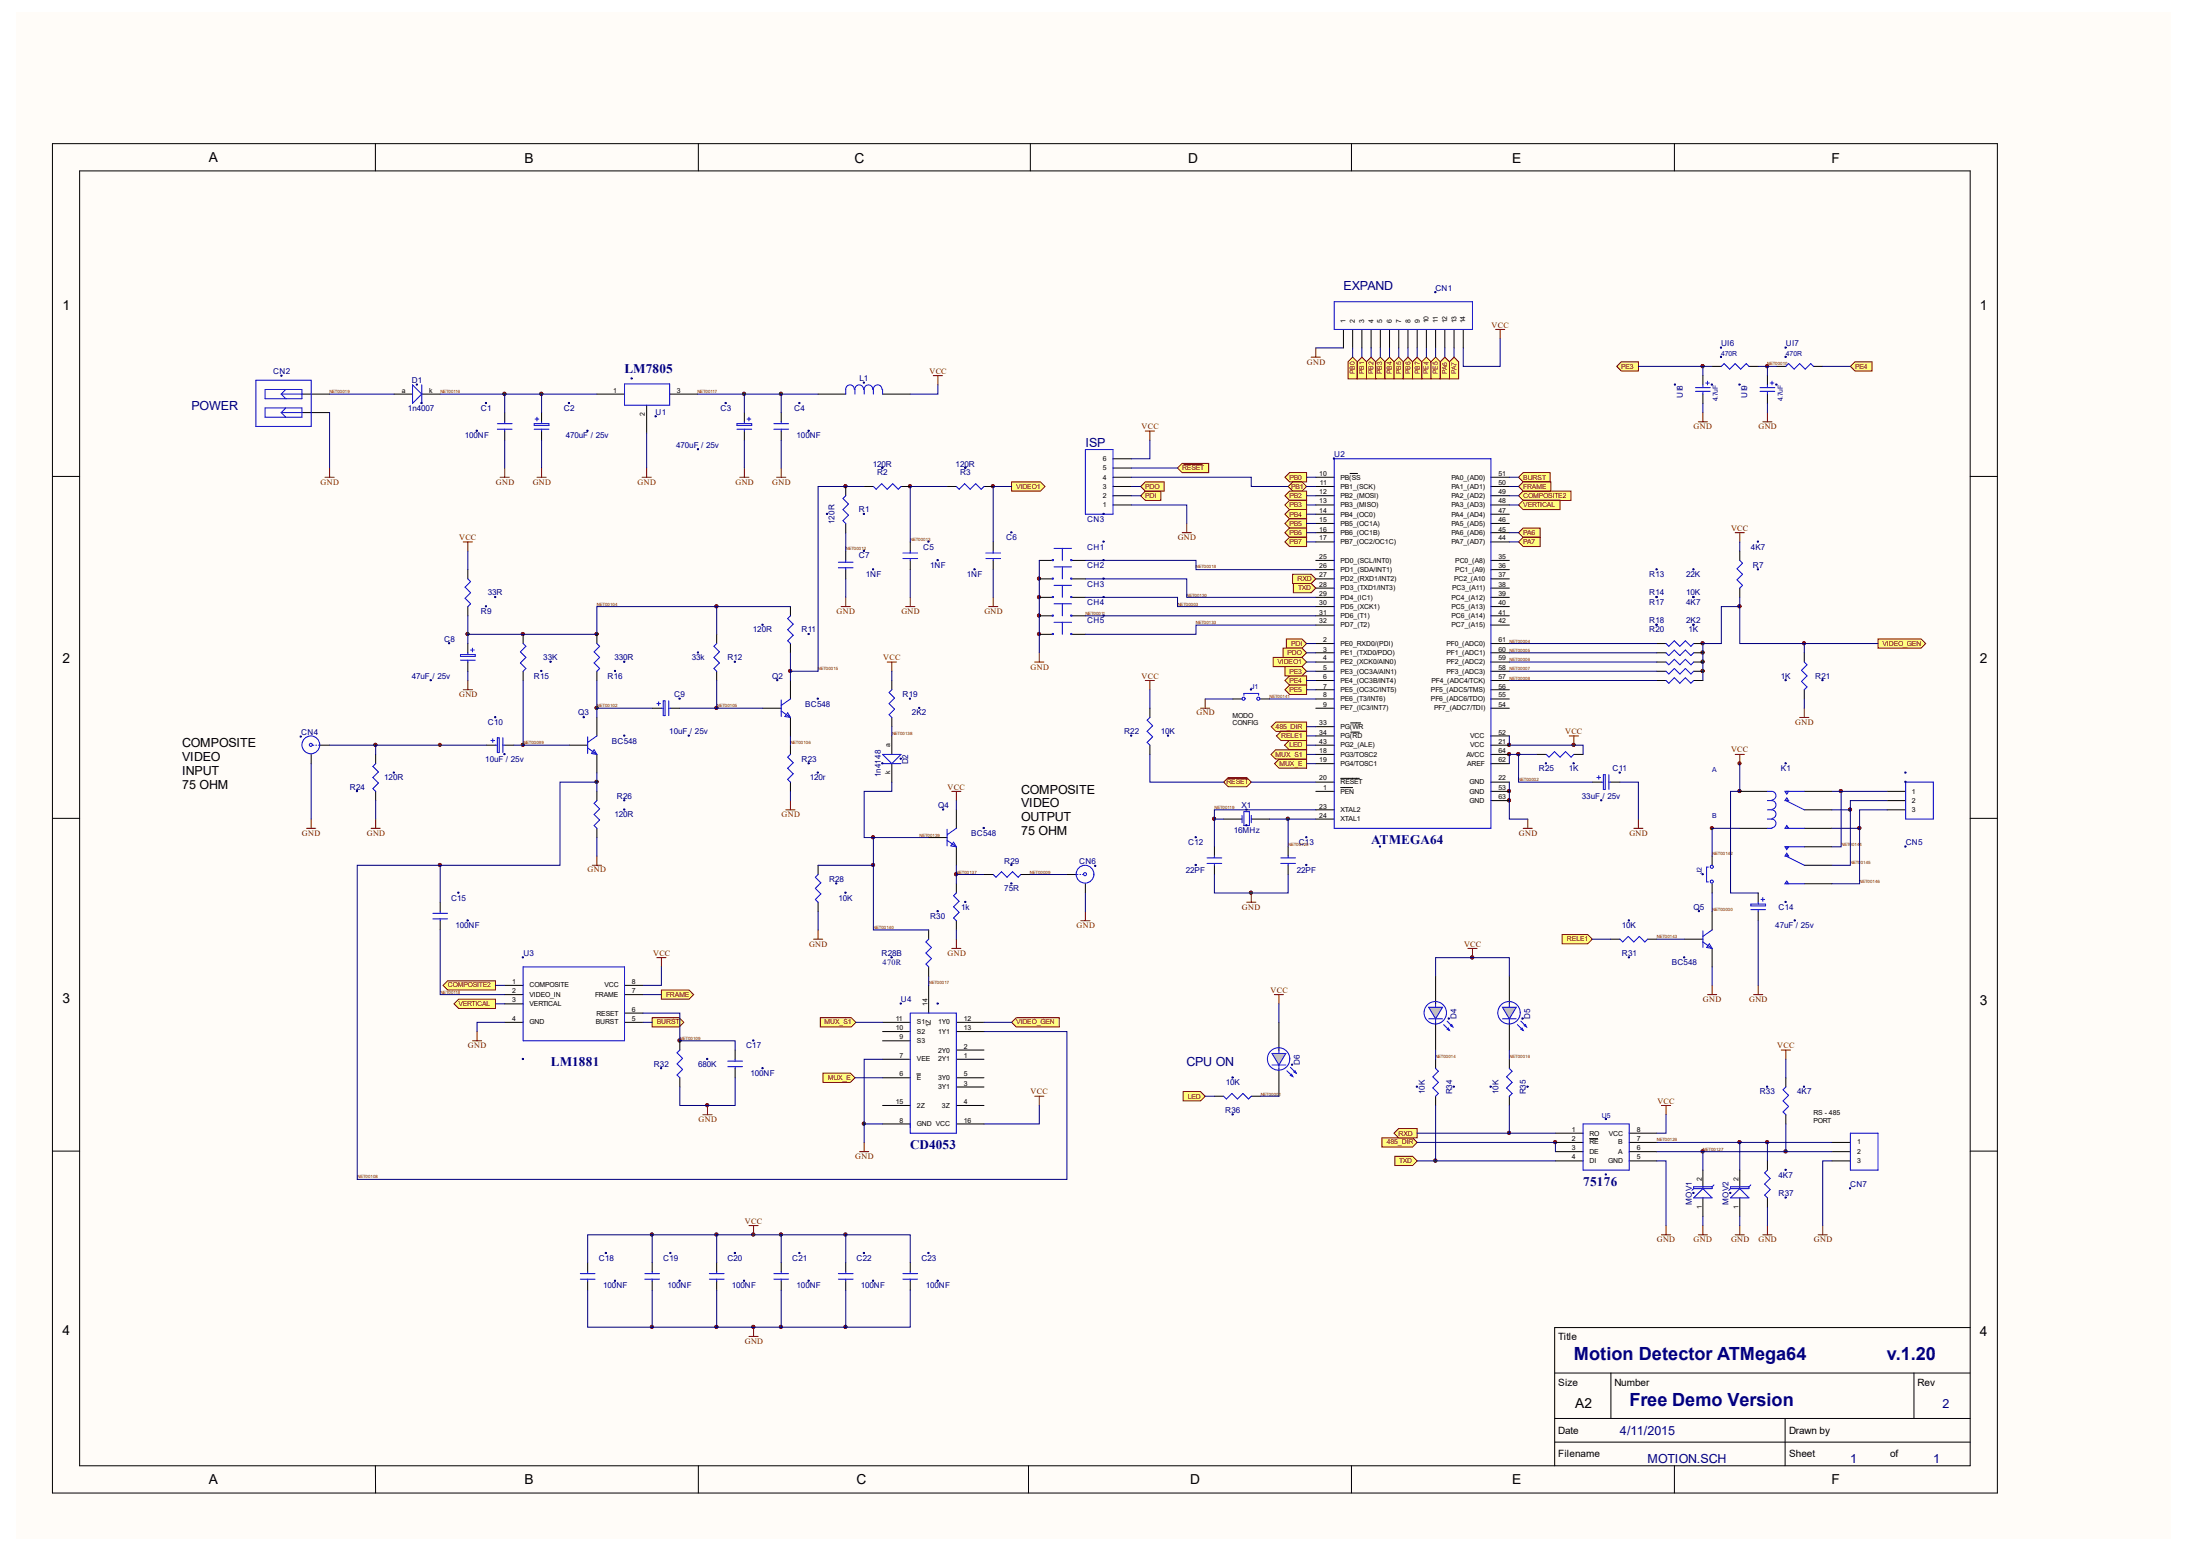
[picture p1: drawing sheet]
# Altium schematic sheet Motion_Detector_Atmega64_2015_11_6.SCHDOC
size 594 x 420 mm; SheetNumber: 1; SheetTotal: 1

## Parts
C1  value 100NF  [CAP200_CAP1()]
C2  value 470uF / 25v  [POLCAP100_POLCAP100()]
C3  value 470uF / 25v  [POLCAP100_POLCAP100()]
C4  value 100NF  [CAP200_CAP1()]
C5  value 1NF  [CAP200_CAP1()]
C6  value 1NF  [CAP200_CAP1()]
C7  value 1NF  [CAP200_CAP1()]
C8  value 47uF / 25v  [CAP100RP_POLCAP10()]
C9  value 10uF / 25v  [CAP100RP_POLCAP10()]
C10  value 10uF / 25v  [CAP100RP_POLCAP10()]
C11  value 33uF / 25v  [CAP100RP_POLCAP10()]
C12  value 22PF  [CAP200_CAP1()]
C13  value 22PF  [CAP200_CAP1()]
C14  value 47uF / 25v  [CAP100RP_POLCAP10()]
C15  value 100NF  [CAP200_CAP1()]
C17  value 100NF  [CAP200_CAP1()]
C18  value 100NF  [CAP200_CAP1()]
C19  value 100NF  [CAP200_CAP1()]
C20  value 100NF  [CAP200_CAP1()]
C21  value 100NF  [CAP200_CAP1()]
C22  value 100NF  [CAP200_CAP1()]
C23  value 100NF  [CAP200_CAP1()]
CH1  (no value)  [PUSH_PUSH()]
CH2  (no value)  [PUSH_PUSH()]
CH3  (no value)  [PUSH_PUSH()]
CH4  (no value)  [PUSH_PUSH()]
CH5  (no value)  [PUSH_PUSH()]
CN1  (no value)  [HDR1X14_CON14PIN()]
CN2  (no value)  [BORNE2_BORNE2()]
CN3  (no value)  [HDR1X6_CON6PIN()]
CN4  (no value)  [BNC_RA CON_BNC()]
CN5  (no value)  [RELE OUT_BORNE3()]
CN6  (no value)  [BNC_RA CON_BNC()]
CN7  (no value)  [HDR1X3_CON3PINOS()]
D1  value 1n4007  [DIODE_VERT_DIODO()]
D2  value 1n4148  [DIODE_VERT_DIODO()]
D4  (no value)  [LED3V_LED()]
D5  (no value)  [LED3V_LED()]
D6  (no value)  [LED3V_LED()]
J1  (no value)  [JUMPER_JUMPER()]
J2  (no value)  [JUMPER_JUMPER()]
K1  (no value)  [MINI_RELE_MINI_RELE()]
L1  (no value)  [RES400_INDUCTOR()]
MOV1  (no value)  [MOV_MOV()]
MOV2  (no value)  [MOV_MOV()]
Q2  value BC548  [BC337_BC337()]
Q3  value BC548  [BC337_BC337()]
Q4  value BC548  [BC337_BC337()]
Q5  value BC548  [BC337_BC337()]
R1  value 120R  [RES1_RES1()]
R2  value 120R  [RES1_RES1()]
R3  value 120R  [RES1_RES1()]
R7  value 4K7  [RES1_RES1()]
R9  value 33R  [RES1_RES1()]
R11  value 120R  [RES1_RES1()]
R12  value 33k  [RES1_RES1()]
R13  value 22K  [RES1_RES1()]
R14  value 10K  [RES1_RES1()]
R15  value 33K  [RES1_RES1()]
R16  value 330R  [RES1_RES1()]
R17  value 4K7  [RES1_RES1()]
R18  value 2K2  [RES1_RES1()]
R19  value 2K2  [RES1_RES1()]
R20  value 1K  [RES1_RES1()]
R21  value 1K  [RES1_RES1()]
R22  value 10K  [RES1_RES1()]
R23  value 120r  [RES1_RES1()]
R24  value 120R  [RES1_RES1()]
R25  value 1K  [RES1_RES1()]
R26  value 120R  [RES1_RES1()]
R28  value 10K  [RES1_RES1()]
R28B  value 470R  [RES1_RES1()]
R29  value 75R  [RES1_RES1()]
R30  value 1k  [RES1_RES1()]
R31  value 10K  [RES1_RES1()]
R32  value 680K  [RES1_RES1()]
R33  value 4K7  [RES1_RES1()]
R34  value 10K  [RES1_RES1()]
R35  value 10K  [RES1_RES1()]
R36  value 10K  [RES1_RES1()]
R37  value 4K7  [RES1_RES1()]
U1  (no value)  [7805_7805()]
U2  (no value)  [64A_ATMEGA64()]
U3  (no value)  [8P3_LM1881()]
U4  (no value)  [NSO16_4053()]
U5  (no value)  [8P3_75176()]
UI6  value 470R  [CR1608-0603_RES3()]
UI7  value 470R  [CR1608-0603_RES3()]
UI8  value 4.7uF  [CC2012-0805_CAP_POL3()]
UI9  value 4.7uF  [CC2012-0805_CAP_POL3()]
X1  value 16MHz  [XTAL_XTAL()]

## Ports
485_DIR (in), 485_DIR (out), BURST (in), BURST (out), COMPOSITE2 (in), COMPOSITE2 (out), FRAME (in), FRAME (out), LED (in), LED (out), MUX_E (in), MUX_E (out), MUX_S1 (in), MUX_S1 (out), PA6 (in), PA7 (in), PB0 (in), PB0 (out), PB1 (bidir), PB1 (in), PB2 (in), PB2 (out), PB3 (in), PB3 (out), PB4 (in), PB4 (out), PB5 (in), PB5 (out), PB6 (in), PB6 (out), PB7 (in), PB7 (out), PDI (in), PDO (in), PE3 (in), PE3 (out), PE4 (in), PE4 (out), PE5 (in), PE5 (out), RELE1 (in), RELE1 (out), RXD (in), RXD (out), TXD (in), VERTICAL (in), VERTICAL (out), VIDEO1 (in), VIDEO1 (out), VIDEO_GEN (in), VIDEO_GEN (out), ~{RESET} (bidir), ~{RESET} (in)

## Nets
GND: C1.2 C2.minus C3.minus C4.2 C5.2 C6.2 C7.2 C8.minus C11.minus C12.2 C13.2 C14.minus C17.2 C18.2 C19.2 C20.2 C21.2 C22.2 C23.2 CH1.1 CH2.1 CH3.1 CH4.1 CH5.1 CN1.1 CN2.2 CN3.1 CN4.2(Y) CN6.2(Y) CN7.3 J1.1 MOV1.1 MOV2.1 Q5.E R21.1 R23.2 R24.2 R26.2 R28.2 R30.2 R32.2 R37.2 U1.2 U2.22(GND) U2.53(GND) U2.63(GND) U3.4(GND) U4.7(VEE) U4.8(GND) U5.5(GND) UI8.2 UI9.2
VCC: C14.plus C18.1 C19.1 C20.1 C21.1 C22.1 C23.1 CN1.14 CN3.6 D4.1(A) D5.1(A) D6.1(A) K1.L1 L1.2 Q4.C R7.2 R9.2 R19.1 R22.1 R25.2 R33.1 U2.21(VCC) U2.52(VCC) U3.8(VCC) U4.16(VCC) U5.8(VCC)
485_DIR: U2.33(PG(~{WR}) U5.2(~{RE}) U5.3(DE) ; port 485_DIR
BURST: U2.51(PA0_(AD0)) U3.5(BURST) ; port BURST
COMPOSITE2: U2.49(PA2_(AD2)) U3.1(COMPOSITE) ; port COMPOSITE2
FRAME: U2.50(PA1_(AD1)) U3.7(FRAME) ; port FRAME
LED: R36.1 U2.43(PG2_(ALE)) ; port LED
MUX_E: U2.19(PG4/TOSC1) U4.6(~{E}) ; port MUX_E
MUX_S1: U2.18(PG3/TOSC2) U4.11(S1) ; port MUX_S1
NET00000: J2.1 Q5.C
NET00001: D6.2(K) R36.2
NET00002: C11.plus R25.1 U2.62(AREF) U2.64(AVCC)
NET00003: CH3.2 U2.30(PD5_(XCK1))
NET00004: R13.1 U2.61(PF0_(ADC0))
NET00005: R14.1 U2.60(PF1_(ADC1))
NET00006: R17.1 U2.59(PF2_(ADC2))
NET00007: R18.1 U2.58(PF3_(ADC3))
NET00008: R20.1 U2.57(PF4_(ADC4/TCK))
NET00009: CN6.1(X) R29.2
NET00010: UI6.2 UI7.1 UI9.1
NET00011: CH4.2 U2.31(PD6_(T1))
NET00012: C7.1 R1.2
NET00013: C5.1 R2.2 R3.1
NET00014: D4.2(K) R34.2
NET00015: Q2.C R1.1 R2.1 R11.2
NET00016: D5.2(K) R35.2
NET00017: R28B.2 U4.14(1Z)
NET00018: CH1.2 U2.26(PD1_(SDA/INT1))
NET00019: CN2.1 D1.a(A)
NET00099: C10.minus Q3.B R15.1
NET00102: C9.plus Q3.C R16.1
NET00104: C8.plus R9.1 R11.1 R12.1 R15.2 R16.2
NET00105: C9.minus Q2.B R12.2
NET00106: Q2.E R23.1
NET00108: C15.1 Q3.E R26.1 U4.13(1Y1)
NET00109: C17.1 R32.1 U3.6(RESET)
NET00116: C1.1 C2.plus D1.k(K) U1.1
NET00117: C3.plus C4.1 L1.1 U1.3
NET00118: C15.2 U3.2(VIDEO_IN)
NET00119: C12.1 U2.23(XTAL2) X1.1
NET00120: C13.1 U2.24(XTAL1) X1.2
NET00126: CN7.1 MOV2.2 R37.1 U5.7(B)
NET00127: CN7.2 MOV1.2 R33.2 U5.6(A)
NET00130: CH2.2 U2.29(PD4_(IC1))
NET00133: CH5.2 U2.32(PD7_(T2))
NET00137: Q4.E R29.1 R30.1
NET00138: D2.a(A) R19.2
NET00139: D2.k(K) Q4.B R28.1 R28B.1  [also labelled NET00140]
NET00141: J1.2 U2.8(PE6_(T3/INT6))
NET00142: J2.2 K1.L2
NET00143: Q5.B R31.2
NET00144: CN5.1 K1.NF1 K1.NF2
NET00145: CN5.2 K1.C1 K1.C2
NET00146: CN5.3 K1.NA1 K1.NA2
PA6: CN1.12 U2.45(PA6_(AD6)) ; port PA6
PA7: CN1.13 U2.44(PA7_(AD7)) ; port PA7
PB0: CN1.2 U2.10(PB(~{SS}) ; port PB0
PB1: CN1.3 CN3.4 U2.11(PB1_(SCK)) ; port PB1
PB2: CN1.4 U2.12(PB2_(MOSI)) ; port PB2
PB3: CN1.5 U2.13(PB3_(MISO)) ; port PB3
PB4: CN1.6 U2.14(PB4_(OC0)) ; port PB4
PB5: CN1.7 U2.15(PB5_(OC1A)) ; port PB5
PB6: CN1.8 U2.16(PB6_(OC1B)) ; port PB6
PB7: CN1.9 U2.17(PB7_(OC2/OC1C)) ; port PB7
PDI: CN3.2 U2.2(PE0_RXD0/(PDI)) ; port PDI
PDO: CN3.3 U2.3(PE1_(TXD0/PDO)) ; port PDO
PE3: U2.5(PE3_(OC3A/AIN1)) UI6.1 UI8.1 ; port PE3
PE4: CN1.10 U2.6(PE4_(OC3B/INT4)) UI7.2 ; port PE4
PE5: CN1.11 U2.7(PE5_(OC3C/INT5)) ; port PE5
~{RESET}: CN3.5 R22.2 U2.20(~{RESET}) ; port ~{RESET}
RELE1: R31.1 U2.34(PG(~{RD}) ; port RELE1
RXD: R35.1 U2.27(PD2_(RXD1/INT2)) U5.1(RO) ; port RXD
TXD: R34.1 U2.28(PD3_(TXD1/INT3)) U5.4(DI) ; port TXD
VERTICAL: U2.48(PA3_(AD3)) U3.3(VERTICAL) ; port VERTICAL
VIDEO1: C6.1 R3.2 U2.4(PE2_(XCK0/AIN0)) ; port VIDEO1
VIDEO_GEN: R7.1 R13.2 R14.2 R17.2 R18.2 R20.2 R21.2 U4.12(1Y0) ; port VIDEO_GEN
NetC10_plus: C10.plus CN4.1(X) R24.1

Not connected (* = marked no-connect by the designer): U2 1(~{PEN}) 9(PE7_(IC3/INT7)) 25(PD0_(SCL/INT0)) 35(PC0_(A8)) 36(PC1_(A9)) 37(PC2_(A10) 38(PC3_(A11)) 39(PC4_(A12)) 40(PC5_(A13)) 41(PC6_(A14)) 42(PC7_(A15)) 46(PA5_(AD5)) 47(PA4_(AD4)) 54(PF7_(ADC7/TDI)) 55(PF6_(ADC6/TDO)) 56(PF5_(ADC5/TMS)); U4 1(2Y1) 2(2Y0) 3(3Y1) 4(3Z) 5(3Y0) 9(S3) 10(S2) 15(2Z)

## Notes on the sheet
- EXPAND
- (near U1) LM7805
- POWER
- (near CN3) ISP
- (near J1) MODO
  CONFIG
- A
- COMPOSITE
  VIDEO
  INPUT
  75 OHM
- B
- COMPOSITE
  VIDEO
  OUTPUT
  75 OHM
- (near U2) ATMEGA64
- (near U3) LM1881
- (near R36) CPU ON
- RS - 485
  PORT
- (near U4) CD4053
- (near U5) 75176
- Motion Detector ATMega64
- v.1.20
- Free Demo Version
- 2
- 4/11/2015
- MOTION.SCH
- 1
